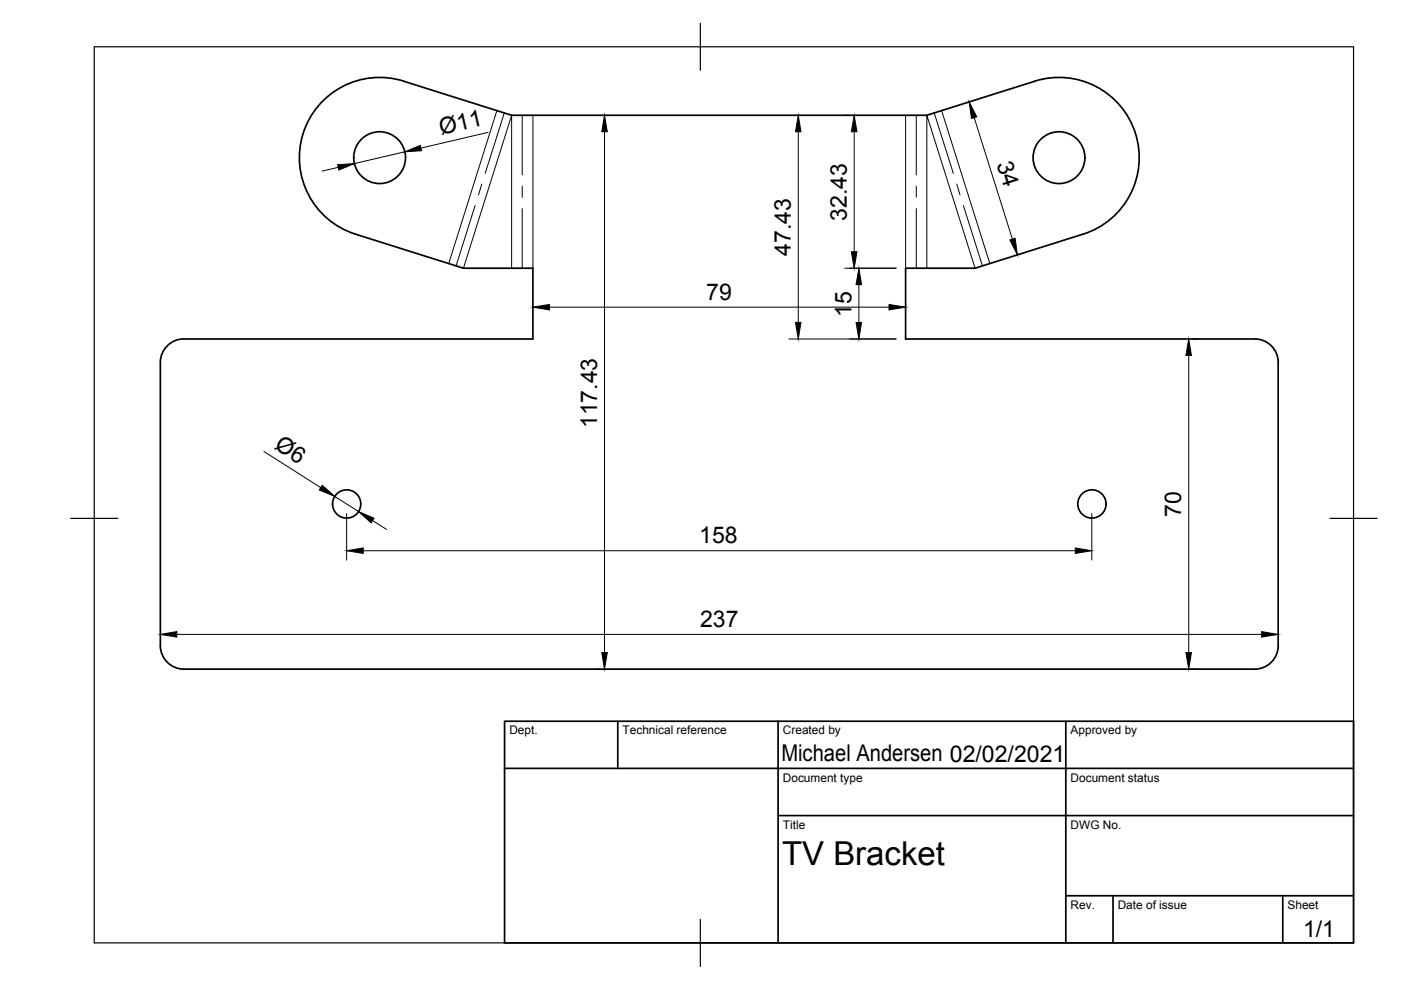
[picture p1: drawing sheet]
<svg xmlns="http://www.w3.org/2000/svg" width="297mm" height="210mm" viewBox="0 0 297 210" stroke-linecap="round" stroke-linejoin="round" font-family="sans-serif">
<!-- layer: Visible -->
<g fill="none" stroke="#000" stroke-width=".36">
<path d="M266 71.9h-74v-15h14.7l22.9-7.3a17 17 0 0 0 11.1-21.3 17 17 0 0 0-21.3-11.1l-22.9 7.2h-88l-22.9-7.2a17 17 0 0 0-21.3 11.1 17 17 0 0 0 11.1 21.3l22.9 7.3h14.7v15h-74a5 5 0 0 0-5 5v60a5 5 0 0 0 5 5h227M266 71.9a5 5 0 0 1 5 5v60a5 5 0 0 1-5 5"/>
<circle cx="80.5" cy="33.4" r="5.5"/>
<circle cx="224.5" cy="33.4" r="5.5"/>
<circle cx="73.5" cy="106.9" r="3"/>
<circle cx="231.5" cy="106.9" r="3"/>
</g>
<!-- layer: Center Lines -->
<path d="M102.2 39l-.7 2.3M106.9 24l-4 12.8M110.7 24.4v12.7M110.7 39.5v2.3M194.3 24.4v12.7M194.3 39.5v2.3M198.1 24l4 12.8M202.8 39l.7 2.3M100.7 43.6l-4 12.8M110.7 44.2v12.7M194.3 44.2v12.7M204.3 43.6l4 12.8" fill="none" stroke="#000" stroke-width=".21"/>
<!-- layer: Visible Narrow -->
<path d="M105.3 23.5l-10.2 32.4M113 24.4v32.5M192 24.4v32.5M199.6 23.5l10.3 32.4M98.3 56.9l10.2-32.5v32.5M196.5 56.9v-32.5l10.2 32.5" fill="none" stroke="#000" stroke-width=".21"/>
<!-- layer: Border -->
<path d="M20 9.9h267v190h-267zM148.5 4.9v10M15 109.9h10M282 109.9h10M148.5 194.9v10" fill="none" stroke="#000" stroke-width=".25"/>
<!-- layer: TitleBlock -->
<path d="M107 152.9h180v47h-180zM131 152.9v10M165 152.9v47M226 152.9v47M107 162.9h180M165 172.9h122M226 189.9h61M236 189.9v10M272 189.9v10" fill="none" stroke="#000" stroke-width=".36"/>
<!-- layer: Dimensions -->
<g fill="none" stroke="#000" stroke-width=".21">
<path d="M71.7 35.5l-3.4 .8M85.8 32.2l-10.7 2.5M103.5 28.1l-14.3 3.3M128.2 27.9v110.5M169.2 27.9v40.5M179.1 24.4h.9M181.1 27.9v25.5M206.5 24.9l8.2 25.8M179.1 56.9h10.9M116.5 65.1h72M167.2 71.9h22.8M182.1 60.4v8"/>
<path d="M252 75.4v63M252.8 71.9h1.2M56 95.7l12 7.7M71 105.3l5 3.2M73.5 108.9v9.9M77 116.8h151M79 110.4l2.9 1.8M231.5 108.9v9.9M37.5 134.5h230M126.2 141.9h1M252.4 141.9h1.6"/>
</g>
<g fill="#000" stroke="#000" stroke-width=".21">
<path d="M71.6 34.9l3.5-.2-3.3 1.4zM85.8 32.2l3.3-1.4 .3 1.2zM128.2 24.4l.6 3.5h-1.2zM169.2 24.4l.6 3.5h-1.1zM181.1 24.4l.6 3.5h-1.2zM205.5 21.6l1.6 3.2-1.1 .3zM180.5 53.4h1.2l-.6 3.5zM214.1 50.9l1.1-.4 .5 3.5zM113 65.1l3.5-.5v1.1zM168.7 68.4h1.1l-.6 3.5zM182.1 56.9l.6 3.5h-1.2zM181.5 68.4h1.2l-.6 3.5z"/>
<path d="M188.5 64.6l3.5 .5-3.5 .6zM252 71.9l.6 3.5h-1.2zM68.3 102.9l2.7 2.4-3.3-1.4zM73.5 116.8l3.5-.6v1.1zM76 108.5l3.3 1.4-.6 .9zM228 116.2l3.5 .6-3.5 .5zM34 134.5l3.5-.6v1.2zM127.6 138.4h1.2l-.6 3.5zM251.4 138.4h1.2l-.6 3.5zM267.5 133.9l3.5 .6-3.5 .6z"/>
</g>
<text font-size="7" x="165.8" y="183.4">TV Bracket</text>
<g font-size="4.9">
<text x="93.5" y="28.7" transform="rotate(-13 93.5 28.7)">Ø11</text>
<text x="211.3" y="34.8" transform="rotate(73 211.3 34.8)">34</text>
<text x="179.5" y="46.8" transform="rotate(-90 179.5 46.8)">32.43</text>
<text x="167.7" y="54.2" transform="rotate(-90 167.7 54.2)">47.43</text>
<text x="149.8" y="63.6">79</text>
<text x="180.5" y="67.3" transform="rotate(-90 180.5 67.3)">15</text>
<text x="58" y="95.1" transform="rotate(32 58 95.1)">Ø6</text>
<text x="126.6" y="90.8" transform="rotate(-90 126.6 90.8)">117.43</text>
<text x="250.5" y="109.6" transform="rotate(-90 250.5 109.6)">70</text>
<text x="148.3" y="115.2">158</text>
<text x="148.4" y="132.9">237</text>
<text x="165.7" y="161.4">Michael Andersen 02/02/2021</text>
<text x="276.3" y="198.6">1/1</text>
</g>
<g font-size="2.5">
<text x="108" y="155.7">Dept.</text>
<text x="132" y="155.7">Technical reference</text>
<text x="166" y="155.7">Created by</text>
<text x="227" y="155.7">Approved by</text>
<text x="166" y="165.7">Document type</text>
<text x="227" y="165.7">Document status</text>
<text x="166" y="175.7">Title</text>
<text x="227" y="175.7">DWG No.</text>
<text x="227" y="192.7">Rev.</text>
<text x="237" y="192.7">Date of issue</text>
<text x="273" y="192.7">Sheet</text>
</g>
</svg>
